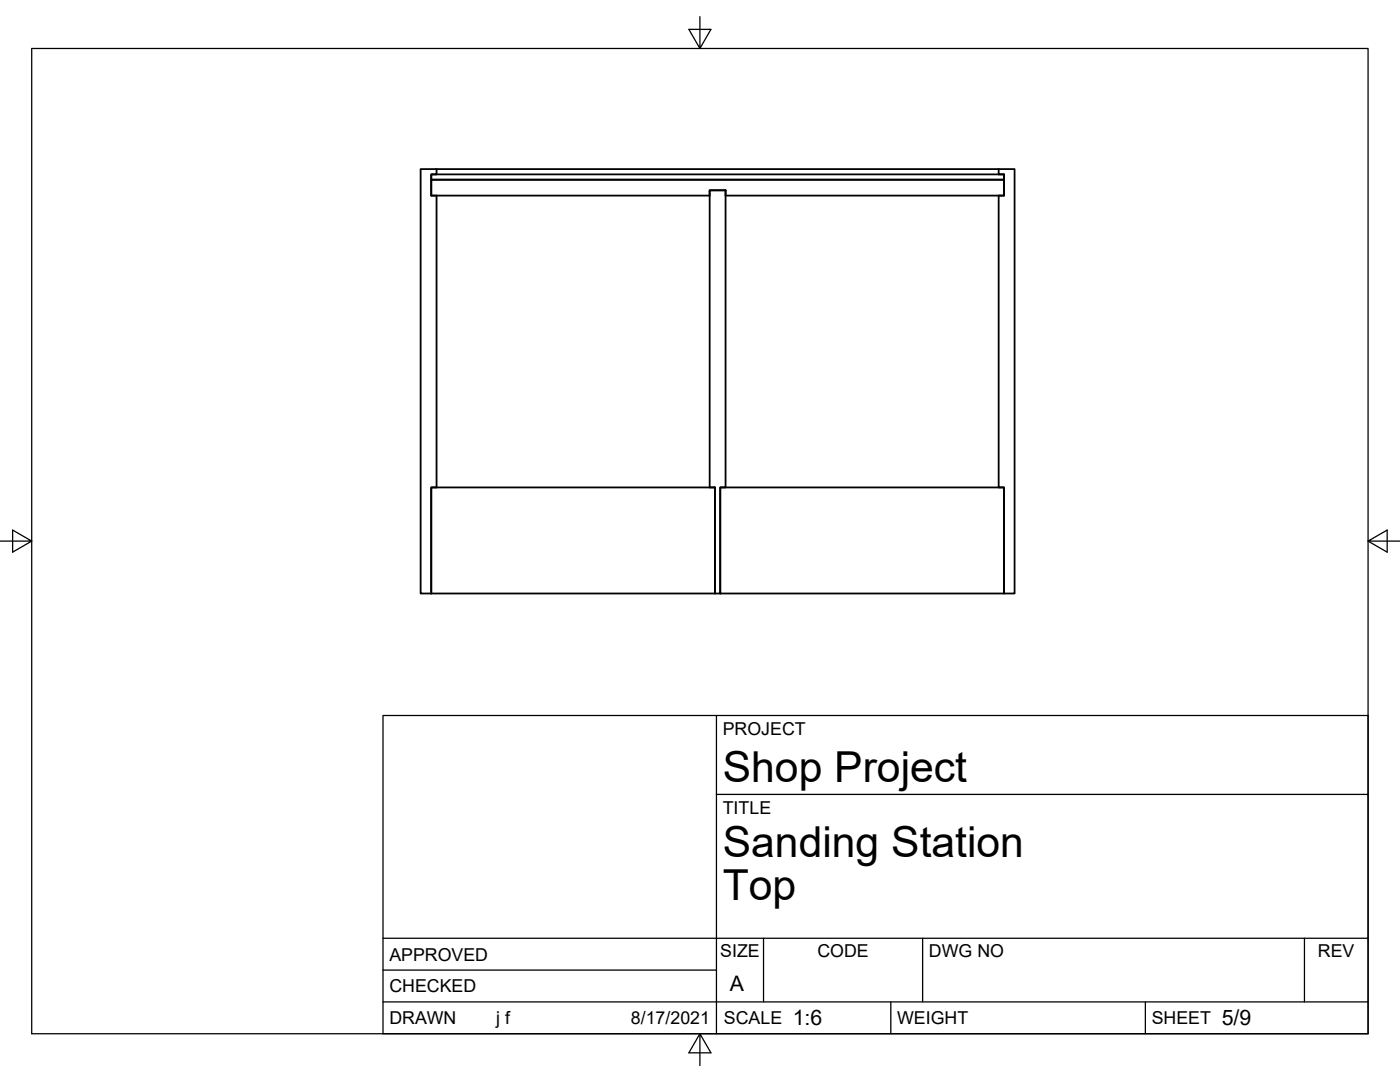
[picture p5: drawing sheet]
<svg xmlns="http://www.w3.org/2000/svg" width="279mm" height="216mm" viewBox="0 0 279 216" stroke-linecap="round" stroke-linejoin="round" font-family="sans-serif">
<!-- layer: Visible -->
<path d="M83.9 33.7h3.2v1.1h-1v4.2h1v58.3h-1v21.1h-2.2zM86.1 35.9h114.3v3.1h-55.6v-1h-3.2v1h-55.5zM86.1 34.8h114.3v1.1h-114.3zM87.1 33.7h112.2M141.6 38h3.2v59.3h-1.1v21.1h-1v-21.1h-1.1zM199.3 33.7h3.2v84.7h-2.1v-21.1h-1.1v-58.3h1.1v-4.2h-1.1zM86.1 97.3h56.6v21.1h-56.6zM143.7 97.3h56.7v21.1h-56.7z" fill="none" stroke="#000" stroke-width=".36"/>
<!-- layer: Border -->
<path d="M6.3 9.7h266.7v196.6h-266.7zM139.7 3.3v6.4l2.2-3.8h-4.4l2.2 3.8M0 108h6.3l-3.8-2.2v4.4l3.8-2.2M273 108l3.8 2.2v-4.4l-3.8 2.2h6.4M139.7 206.3l-2.2 3.8h4.4l-2.2-3.8v6.3" fill="none" stroke="#000" stroke-width=".25"/>
<!-- layer: Titleblock -->
<path d="M76.4 142.8h196.6v63.5h-196.6zM143 158.5h130M143 142.8v63.5M76.4 199.9h196.6M76.4 193.6h66.6M76.4 187.2h196.6M152.4 187.2v12.7M177.8 199.9v6.4M184.1 187.2v12.7M228.6 199.9v6.4M260.3 187.2v12.7" fill="none" stroke="#000" stroke-width=".25"/>
<g font-size="8.5">
<text x="144.3" y="156">Shop Project</text>
<text x="144.3" y="171">Sanding Station</text>
<text x="144.3" y="179.6">Top</text>
</g>
<g font-size="4.3">
<text x="145.7" y="197.7">A</text>
<text x="158.2" y="204.6">1:6</text>
<text x="243.8" y="204.6">5/9</text>
</g>
<g font-size="3.5">
<text x="144.3" y="146.6">PROJECT</text>
<text x="144.3" y="162.3">TITLE</text>
<text x="77.7" y="191.7">APPROVED</text>
<text x="143.7" y="191">SIZE</text>
<text x="163.1" y="191">CODE</text>
<text x="185.4" y="191">DWG NO</text>
<text x="263" y="191">REV</text>
<text x="77.7" y="198">CHECKED</text>
<text x="77.7" y="204.4">DRAWN</text>
<text x="99" y="204.4">j f</text>
<text x="125.9" y="204.4">8/17/2021</text>
<text x="144.5" y="204.4">SCALE</text>
<text x="179" y="204.4">WEIGHT</text>
<text x="229.8" y="204.4">SHEET</text>
</g>
</svg>
